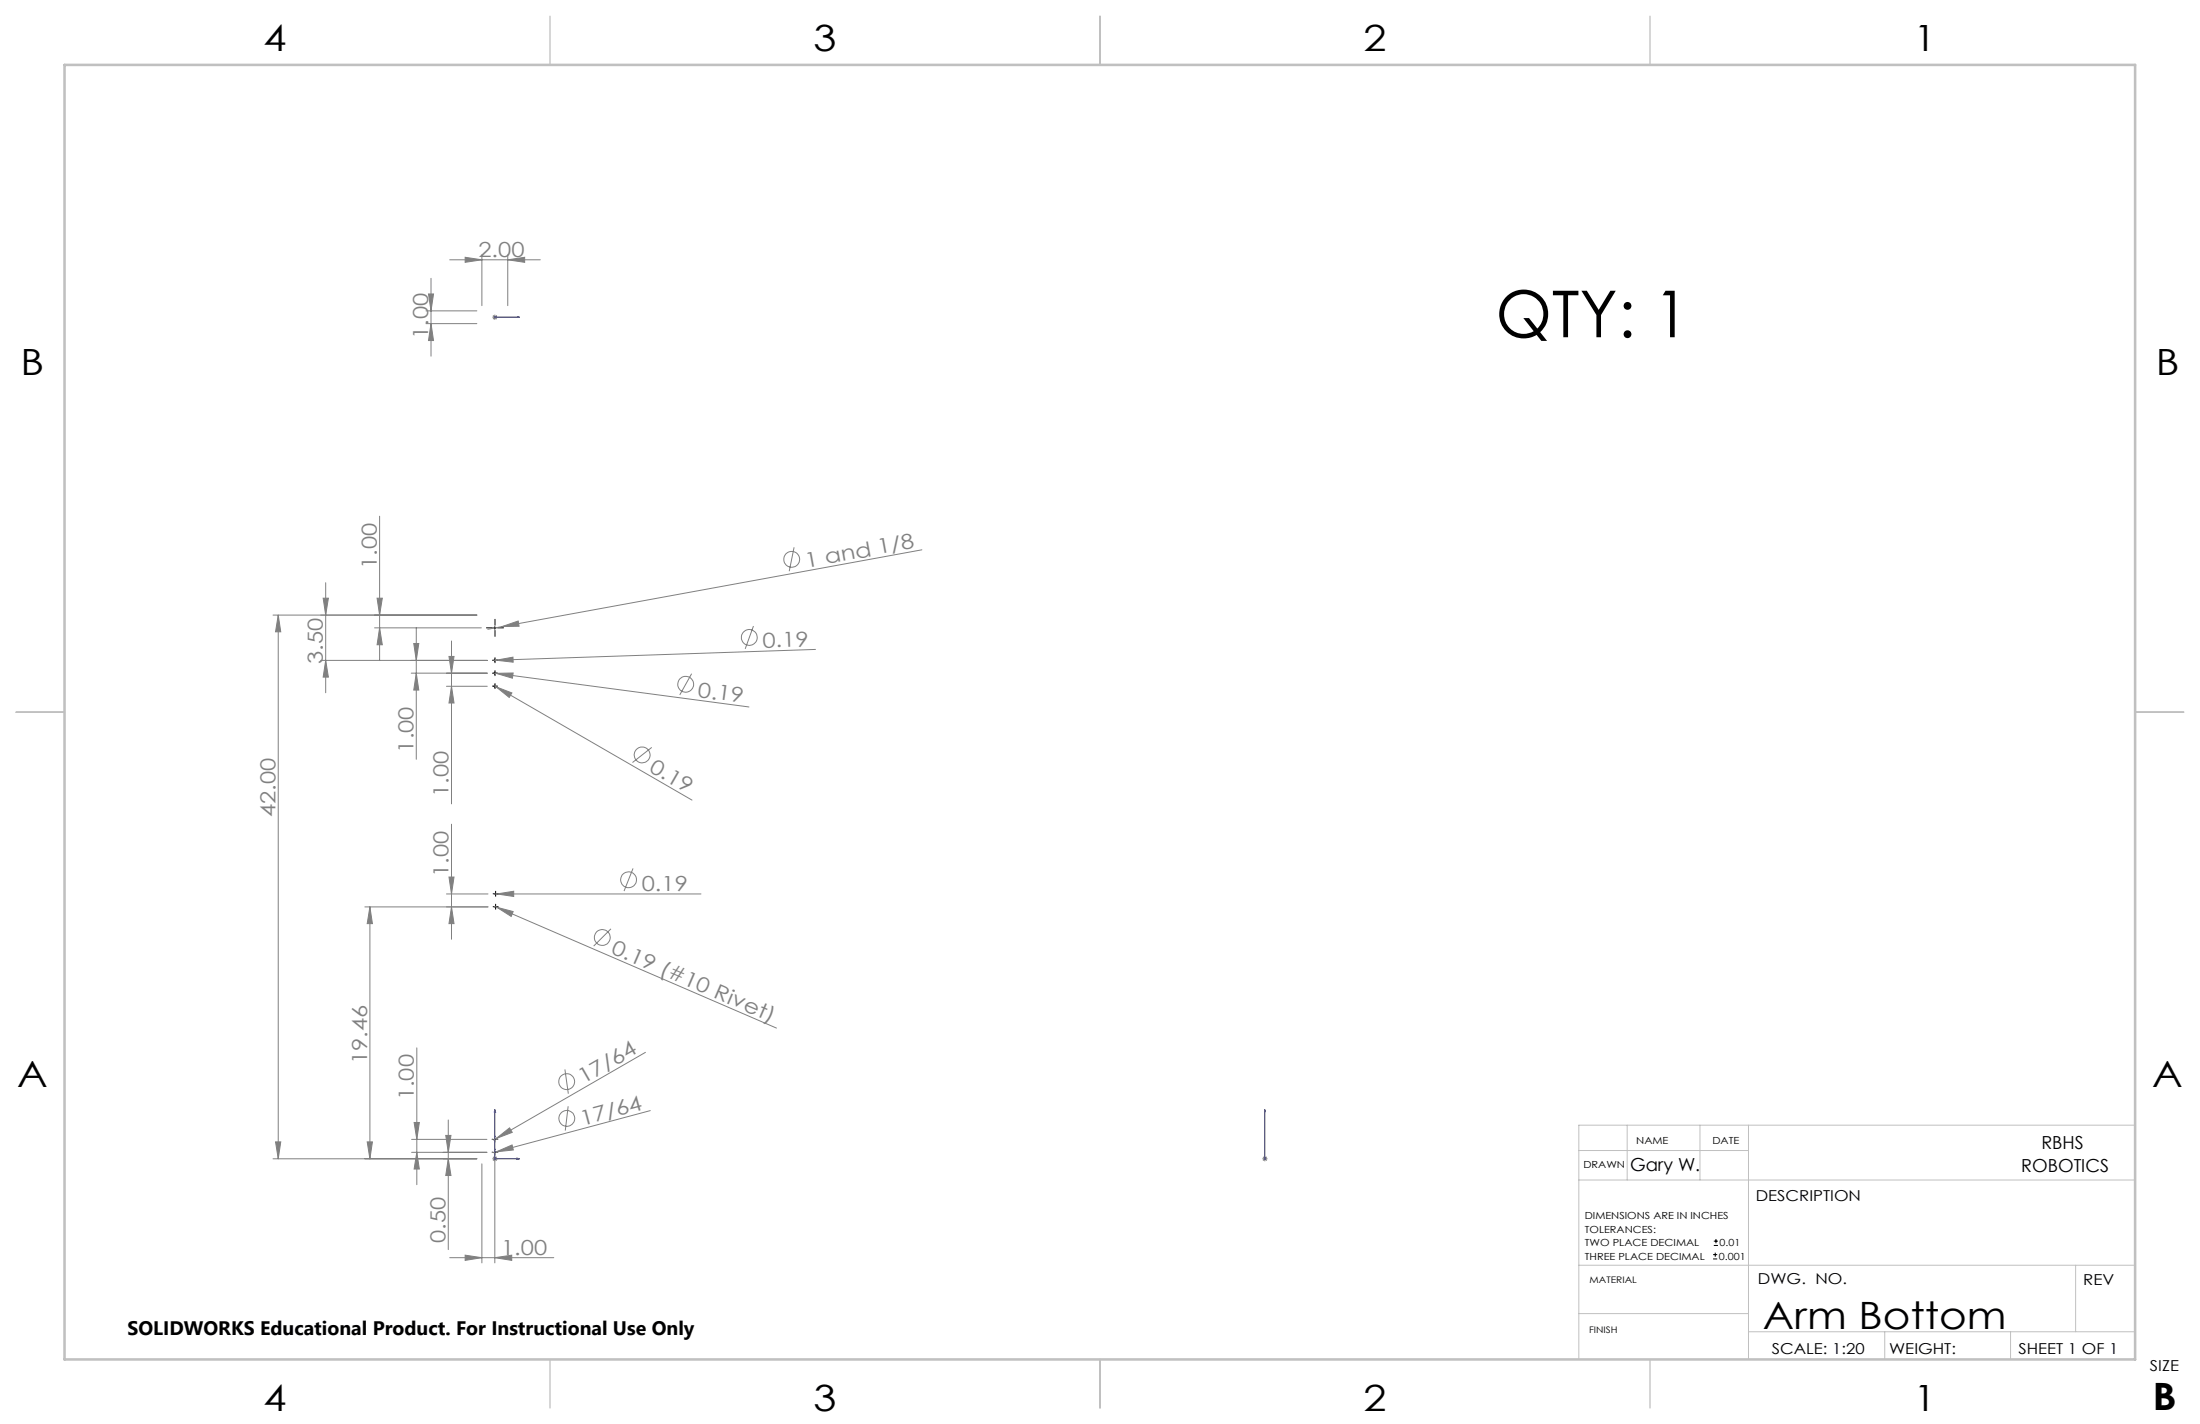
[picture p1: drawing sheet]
<svg xmlns="http://www.w3.org/2000/svg" width="432mm" height="279mm" viewBox="0 0 432 279" stroke-linecap="round" stroke-linejoin="round" font-family="sans-serif">
<g fill="none" stroke="#808080" stroke-width=".2">
<path d="M84.1 57.7h1l-.5 3.3zM84.6 54.6v15.3M88.3 51h17.7M91.3 50.5l3.3 .5-3.3 .5zM94.6 50v10M99.7 51l3.3-.5v1zM99.7 50v10M83.6 61h10M83.6 63.5h10M84.6 63.5l.5 3.3h-1zM96.6 62.2h1M96.8 61.9l.7 .7"/>
<path d="M97.1 61.7v1.1M97.5 61.9l-.7 .7M63.4 117.4h1.1l-.6 3.3zM63.9 114.3v21.6M74 117.4h1l-.5 3.3zM74.5 101.3v28.3M155.9 107.4l-1 4.7M180.9 107.9l-82.4 15M53.6 120.7h40M54.6 120.7v106.7M54.6 120.7l.5 3.3h-1zM62.9 129.6h32.7"/>
<path d="M63.9 129.6l.6 3.3h-1.1zM73.5 123.2h21M74.5 123.2l.5 3.3h-1zM80.7 132.1h14.9M81.2 126.3h1l-.5 3.3zM81.7 132.1l.5 3.3h-1zM81.7 123.2v25.8M87.6 134.7h8M88.1 128.8h1l-.5 3.3zM88.6 134.7l.5 3.2h-1zM88.6 125.8v31.9M96.9 134.5l.5 .3"/>
<path d="M96.9 132.1h.5M97.4 129.5l3.3-.6v1zM97.4 134.8l3.1 1.2-.6 .8zM97.4 132.1l3.3-.1-.1 1.1zM97.4 129.5l-.5 .1M97.4 134.8l38.4 22.2M97.4 132.1l49.6 6.6M98.5 122.9l3.2-1.1 .2 1.1zM98.5 122.9l-2.8 .6M135.7 132.2l-2.3 4.1M147.9 122.8l-1.6 4.5M160.1 127.4l-62.7 2.1"/>
<path d="M127.9 146.6l-3.8 3M72.6 177.9v49.5M72.6 177.9l.5 3.3h-1zM87.6 175.4h8.2M88.1 172.1h1l-.5 3.3zM88.6 177.9l.5 3.3h-1zM88.6 161.7v22.6M95.8 177.9h-24.2M97 175.4h40.6M97 177.8l.5 .2M97.5 175.4l3.3-.5v1zM97.5 178l3.2 .9-.4 .9z"/>
<path d="M97.5 178l54.9 23.7M124.2 170.4l-1.7 4.4M119.9 182.2l-3.4 3.4M81.8 205.6v26.8M88 219.7v25.5M110.9 209.8l.6 4.8M111.5 217.1l-.6 4.7M126.7 206.5l-29.3 16.9M127.6 217.9l-30.2 8.1M54.1 224h1l-.5 3.4zM72.1 224h1l-.5 3.4zM80.8 226.1h14.8"/>
<path d="M80.8 223.6h14.8M81.3 220.2h1l-.5 3.4zM81.8 226.1l.5 3.3h-1zM87.5 222.8h1l-.5 3.3zM88 227.4l.5 3.2h-1zM93.6 227.4h-40M94.6 228.4v19.4M96.6 227.4h1M96.8 227l.7 .7M97.1 226.8v21M97.4 223.4l2.6-2.1 .5 .9zM97.4 223.4l-.5 .3"/>
<path d="M97.4 226l3.1-1.4 .3 1zM97.4 226l-.6 .2M97.5 227l-.7 .7M247.8 227.4h1M247.9 227l.7 .7M248.2 226.8v1.1M248.6 227l-.7 .7M88.3 246.8h20.4M91.3 246.3l3.3 .5-3.3 .5zM97.1 246.8l3.3-.5v1z"/>
<circle cx="155.4" cy="109.7" r="1.55"/>
<circle cx="134.6" cy="134.3" r="1.57"/>
<circle cx="147.1" cy="125.1" r="1.56"/>
<circle cx="126" cy="148.1" r="1.55"/>
<circle cx="123.4" cy="172.6" r="1.56"/>
<circle cx="118.2" cy="183.9" r="1.55"/>
<circle cx="111.2" cy="212.2" r="1.56"/>
<circle cx="111.2" cy="219.4" r="1.56"/>
</g>
<g fill="none" stroke="#000" stroke-width=".2">
<path d="M96.9 123.2h.5M96.9 129.6h.5M96.9 134.7h.5M96.9 132.1h.5M97.1 122.9v.6M97.1 129.3v.5M97.1 131.8v.6M97.1 134.4v.5M97 177.9h.5M97 175.4h.5M97.3 175.2v.4M97.3 177.7v.5"/>
<path d="M96.9 226.1h.5M96.9 223.6h.5M97.1 223.3v.5M97.1 225.8v.5M336.2 247h.8M336.2 246.2h.8M336.4 244.4h.8M336.4 243.5h.8M336.7 245.8v.8M336.8 243.1v.8"/>
</g>
<path d="M97 62.2h.3zM97.1 62.2h.1M97.1 62.2h4.9M102 62.2h-.5h.5M97.1 217.7v9.7h4.9M97.1 217.7l.2 .5h-.3zM248.2 217.7v.5v-.5M248.2 217.7v9.7M101.5 227.2l.5 .2-.5 .1zM248.2 227.2v.3zM248.2 227.4h.1" fill="none" stroke="#00f" stroke-width=".2"/>
<g fill="none" stroke="#000" stroke-width=".2" stroke-dasharray="15.2 1.3 1.3 1.3">
<path d="M96.7 123.2h-1.2M96.9 129.5h-.2M96.9 134.6h-.2M96.9 132.1h-.2M97.2 122.7v-1.2M97.2 123.7v1.2M97.2 129.3v-.3M97.2 129.8v.2M97.2 134.4v-.3M97.2 134.9v.2M97.2 131.8v-.2M97.2 132.3v.3"/>
<path d="M97.4 129.5h.3M97.4 134.6h.3M97.4 132.1h.3M97.7 123.2h1.1M97 177.9h-.2M97 175.4h-.2M97.3 177.7v-.3M97.3 178.2v.2M97.3 175.1v-.2M97.3 175.6v.3M97.5 177.9h.3M97.5 175.4h.3"/>
<path d="M96.7 226.1h-.1M96.7 223.5h-.1M97.2 225.6v-.1M97.2 226.6h.1M97.2 223h.1M97.2 224v.1M97.7 226.1h.1M97.7 223.5h.1"/>
</g>
<path d="M309.9 231.5h109.2M309.9 225.7h33.3M319.4 220.8v10.7M333.7 220.8v10.7M343.2 220.8v45.9M419.1 220.8h-109.2v45.9M309.9 248.2h109.2M309.9 257.7h33.3M407.4 248.2v13.1M343.2 261.3h75.9M369.9 261.3v5.4M394.6 261.3v5.4" fill="none" stroke="#c0c0c0" stroke-width=".2"/>
<path d="M108 3.2v9.5M215.9 3.2v9.5M323.8 3.2v9.5M3.1 139.7h9.6M419.1 139.7h9.5M108 266.7v9.6M215.9 266.7v9.6M323.8 266.7v9.6" fill="none" stroke="#c0c0c0" stroke-width=".25"/>
<path d="M12.7 12.7h406.4v254h-406.4z" fill="none" stroke="#c0c0c0" stroke-width=".5"/>
<g fill="#00f">
<path d="M101.5 227.2l.5 .2-.5 .1zM97.1 217.7l.2 .5h-.3z"/>
<path d="M248.2 227.2v.3zM248.2 217.7v.5z"/>
<path d="M101.5 62.2h.5zM97 62.2h.3z"/>
</g>
<g fill="#808080">
<path d="M97.4 129.5l3.3-.6v1z"/>
<path d="M98.5 122.9l3.2-1.1 .2 1.1z"/>
<path d="M97.4 226l3.1-1.4 .3 1z"/>
<path d="M97.4 223.4l2.6-2.1 .5 .9z"/>
<path d="M97.4 134.8l3.1 1.2-.6 .8z"/>
<path d="M97.5 178l3.2 .9-.4 .9z"/>
<path d="M97.4 132.1l3.3-.1-.1 1.1z"/>
<path d="M99.7 51l3.3-.5v1zM91.3 50.5l3.3 .5-3.3 .5z"/>
<path d="M97.5 175.4l3.3 .5v-1zM91.3 246.3l3.3 .5-3.3 .5zM97.1 246.8l3.3-.5v1z"/>
<path d="M81.8 226.1l.5 3.3h-1zM81.3 220.2h1l-.5 3.4zM88 227.4l.5 3.2h-1zM87.5 222.8h1l-.5 3.3zM88.6 177.9l.5 3.3h-1zM88.1 172.1h1l-.5 3.3zM88.6 134.7l.5 3.2h-1zM88.1 128.8h1l-.5 3.3zM81.7 132.1l.5 3.3h-1zM81.2 126.3h1l-.5 3.3zM63.9 129.6l.6 3.3h-1.1zM63.4 117.4h1.1l-.6 3.3zM74.5 123.2l.5 3.3h-1zM74 117.4h1l-.5 3.3z"/>
<path d="M54.6 120.7l.5 3.3h-1zM54.1 224h1l-.5 3.4zM72.6 177.9l.5 3.3h-1zM72.1 224h1l-.5 3.4zM84.1 57.7h1l-.5 3.3zM84.6 63.5l.5 3.3h-1z"/>
</g>
<text font-size="12.7" x="293.5" y="66.2">QTY: 1</text>
<g font-size="7.4">
<text x="346" y="260.8">Arm Bottom</text>
<text x="422.4" y="276.7">B</text>
</g>
<g font-size="7.1">
<text x="51.7" y="10.1">4</text>
<text x="159.7" y="10.1">3</text>
<text x="267.6" y="10.1">2</text>
<text x="375.6" y="10.1">1</text>
<text x="4" y="73.6">B</text>
<text x="423.1" y="73.6">B</text>
<text x="3.3" y="213.3">A</text>
<text x="422.4" y="213.3">A</text>
<text x="51.7" y="276.8">4</text>
<text x="159.7" y="276.8">3</text>
<text x="267.6" y="276.8">2</text>
<text x="375.6" y="276.8">1</text>
</g>
<g font-size="4.1" fill="#808080">
<text x="93.9" y="50.4">2.00</text>
<text x="84" y="66.6" transform="rotate(-90 84 66.6)">1.00</text>
<text x="74" y="111.6" transform="rotate(-90 74 111.6)">1.00</text>
<text x="158.3" y="111.4" transform="rotate(-10 158.3 111.4)">1 and 1/8</text>
<text x="63.4" y="130.2" transform="rotate(-90 63.4 130.2)">3.50</text>
<text x="149.7" y="127.1" transform="rotate(-2 149.7 127.1)">0.19</text>
<text x="136.9" y="136.7" transform="rotate(8 136.9 136.7)">0.19</text>
<text x="81.1" y="147.7" transform="rotate(-90 81.1 147.7)">1.00</text>
<text x="127.2" y="151.3" transform="rotate(30 127.2 151.3)">0.19</text>
<text x="54" y="160.4" transform="rotate(-90 54 160.4)">42.00</text>
<text x="88.1" y="156.4" transform="rotate(-90 88.1 156.4)">1.00</text>
<text x="88.1" y="172" transform="rotate(-90 88.1 172)">1.00</text>
<text x="126" y="174.8">0.19</text>
<text x="119.7" y="186.9" transform="rotate(23 119.7 186.9)">0.19 (#10 Rivet)</text>
<text x="72" y="208.8" transform="rotate(-90 72 208.8)">19.46</text>
<text x="81.2" y="215.9" transform="rotate(-90 81.2 215.9)">1.00</text>
<text x="114.5" y="212.8" transform="rotate(-30 114.5 212.8)">17/64</text>
<text x="114.3" y="220.8" transform="rotate(-15 114.3 220.8)">17/64</text>
<text x="87.4" y="243.9" transform="rotate(-90 87.4 243.9)">0.50</text>
<text x="98.4" y="246.2">1.00</text>
</g>
<text font-size="3.8" x="25" y="261.9">SOLIDWORKS Educational Product. For Instructional Use Only</text>
<g font-size="3.5">
<text x="400.7" y="225.5">RBHS</text>
<text x="319.9" y="229.8">Gary W.</text>
<text x="396.7" y="230">ROBOTICS</text>
</g>
<g font-size="3">
<text x="344.6" y="235.6">DESCRIPTION</text>
<text x="345" y="251.9">DWG. NO.</text>
<text x="408.9" y="252">REV</text>
<text x="347.8" y="265.6">SCALE: 1:20</text>
<text x="370.8" y="265.6">WEIGHT:</text>
<text x="396.2" y="265.6">SHEET 1 OF 1</text>
<text x="422" y="269">SIZE</text>
</g>
<g font-size="1.9">
<text x="321.2" y="224.4">NAME</text>
<text x="336.1" y="224.4">DATE</text>
<text x="310.8" y="229.2">DRAWN</text>
<text x="311.1" y="239.3">DIMENSIONS ARE IN INCHES</text>
<text x="311.1" y="241.9">TOLERANCES:</text>
<text x="311.1" y="244.6">TWO PLACE DECIMAL</text>
<text x="337.5" y="244.6">0.01</text>
<text x="311.1" y="247.2">THREE PLACE DECIMAL</text>
<text x="337.4" y="247.2">0.001</text>
</g>
<g font-size="1.8">
<text x="312" y="251.8">MATERIAL</text>
<text x="311.9" y="261.5">FINISH</text>
</g>
</svg>
